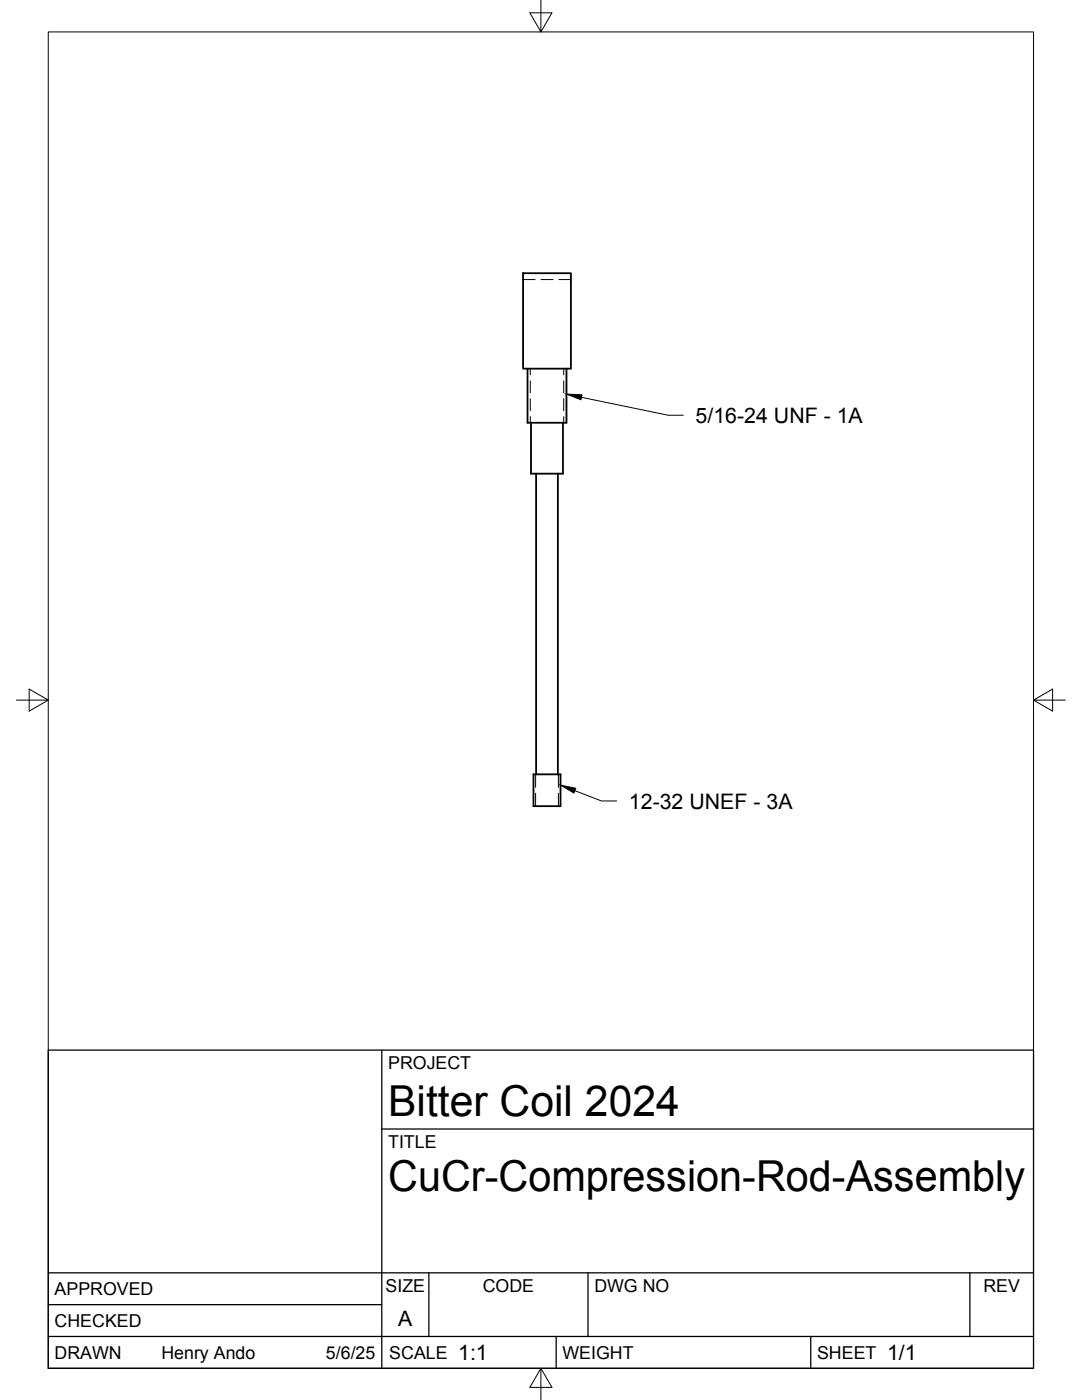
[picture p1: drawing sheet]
<svg xmlns="http://www.w3.org/2000/svg" width="216mm" height="279mm" viewBox="0 0 216 279" stroke-linecap="round" stroke-linejoin="round" font-family="sans-serif">
<!-- layer: Hidden -->
<g fill="none" stroke="#000" stroke-width=".2">
<path d="M104.4 55.8h2.4M107.9 55.8h2.4M111.5 55.8h2.4M105.8 73.6v1.2M105.8 76v2.4M105.8 79.6v2.4M112.5 73.6v1.2M112.5 76v2.4M112.5 79.6v2.4M105.8 83.1v1.3M112.5 83.1v1.3M106.9 154.5v2.6"/>
<path d="M106.9 158.3v2.6M111.4 154.5v2.6M111.4 158.3v2.6"/>
</g>
<!-- layer: Visible -->
<path d="M104.4 54.5h9.5v19.1h-9.5zM105.3 73.6v10.8h7.7v-10.8M106 84.4v10.1h6.3v-10.1M107 94.5v60M111.3 94.5v60M106.4 154.5h5.4v6.4h-5.4z" fill="none" stroke="#000" stroke-width=".36"/>
<!-- layer: Border -->
<path d="M9.6 6.4h196.6v266.7h-196.6zM107.9 0v6.4l-2.2-3.8h4.4l-2.2 3.8M3.3 139.7h6.3l-3.8-2.2v4.4l3.8-2.2M206.2 139.7l3.8 2.2v-4.4l-3.8 2.2h6.4M107.9 273.1l2.2 3.8h-4.4l2.2-3.8v6.3" fill="none" stroke="#000" stroke-width=".2"/>
<!-- layer: Titleblock -->
<path d="M9.6 209.6h196.6v63.5h-196.6zM76.2 209.6v63.5M76.2 225.3h130M9.6 254h196.6M85.6 254v12.7M117.3 254v12.7M193.5 254v12.7M9.6 266.7h196.6M9.6 260.4h66.6M111 266.7v6.4M161.8 266.7v6.4" fill="none" stroke="#000" stroke-width=".25"/>
<!-- layer: Hole Notes -->
<path d="M113 78.7l3.1 .1-.2 1zM111.9 156.7l3 .6-.4 1z" fill="#000" stroke="#000" stroke-width=".2"/>
<path d="M116 79.3l17.3 3.6h3.1M114.7 157.8l5.3 2.1h3.1" fill="none" stroke="#000" stroke-width=".2"/>
<g font-size="8.5">
<text x="77.4" y="222.8">Bitter Coil 2024</text>
<text x="77.4" y="237.8">CuCr-Compression-Rod-Assembly</text>
</g>
<g font-size="4.3">
<text x="138.8" y="84.4">5/16-24 UNF - 1A</text>
<text x="125.5" y="161.4">12-32 UNEF - 3A</text>
<text x="79.5" y="264.5">A</text>
<text x="91.4" y="271.4">1:1</text>
<text x="177" y="271.4">1/1</text>
</g>
<g font-size="3.5">
<text x="77.4" y="213.4">PROJECT</text>
<text x="77.4" y="229.1">TITLE</text>
<text x="76.9" y="257.8">SIZE</text>
<text x="96.3" y="257.8">CODE</text>
<text x="118.6" y="257.8">DWG NO</text>
<text x="196.2" y="257.8">REV</text>
<text x="10.9" y="258.5">APPROVED</text>
<text x="10.9" y="264.8">CHECKED</text>
<text x="10.9" y="271.2">DRAWN</text>
<text x="32.2" y="271.2">Henry Ando</text>
<text x="65" y="271.2">5/6/25</text>
<text x="77.7" y="271.2">SCALE</text>
<text x="112.2" y="271.2">WEIGHT</text>
<text x="163" y="271.2">SHEET</text>
</g>
</svg>
